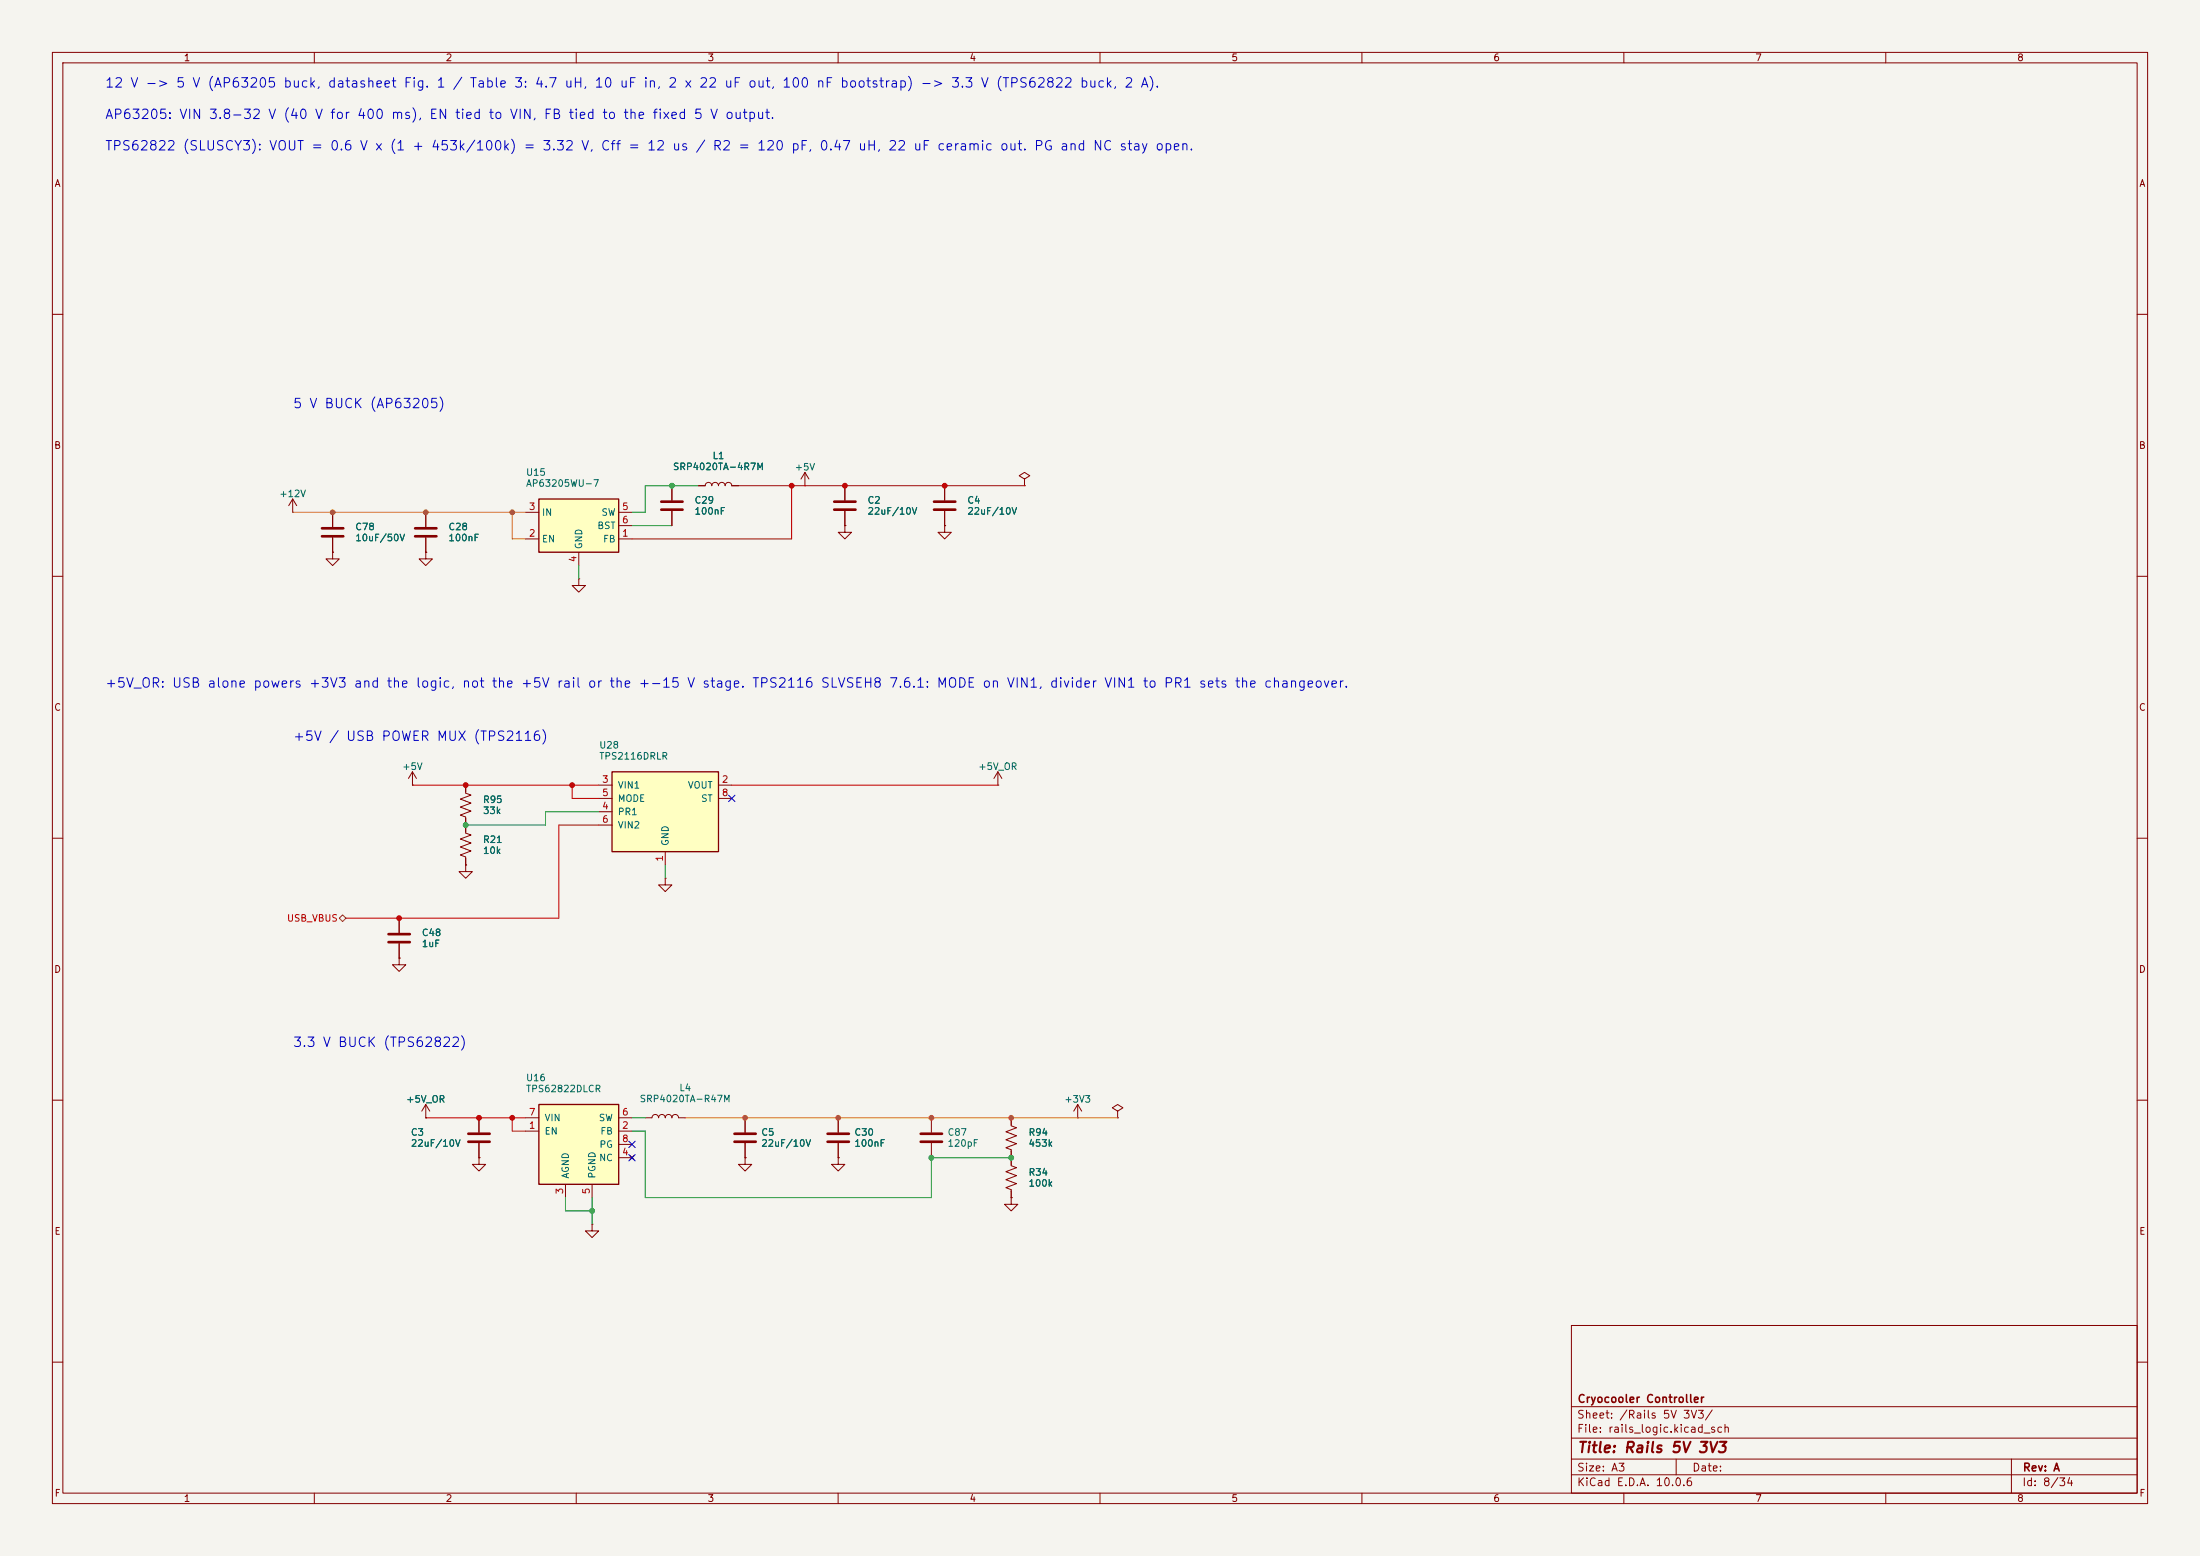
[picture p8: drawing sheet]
<svg xmlns="http://www.w3.org/2000/svg" width="420mm" height="297mm" viewBox="0 0 420 297" stroke-linecap="round" stroke-linejoin="round" font-family="sans-serif">
<path d="M0 0h420v297h-420z" fill="#f5f4ef" stroke="#f5f4ef" stroke-width=".19"/>
<g fill="none" stroke="#840000" stroke-width=".19">
<path d="M10 10h400v277h-400zM12 12h396v273h-396zM60 10v2M110 10v2M160 10v2M210 10v2M260 10v2M310 10v2M360 10v2M10 60h2M408 60h2M81.3 97.8v2.8"/>
<path d="M128.3 92.7v2.8M128.3 97.5v2.8M133.3 92.7h1.3a.64 .64 0 0 1 .7-.6 .64 .64 0 0 1 .6 .6 .64 .64 0 0 1 .6-.6 .64 .64 0 0 1 .7 .6 .64 .64 0 0 1 .6-.6 .64 .64 0 0 1 .6 .6 .64 .64 0 0 1 .7-.6 .64 .64 0 0 1 .6 .6h1.3M153.7 92.7h.1M153.7 90.2l-.8 1.2M153.7 90.2l.7 1.2M153.7 90.2v2.5M161.3 92.7v2.8M161.3 97.5v2.8M10 110h2M81.3 102.6v2.8M161.3 100.3v1.3h1.3l-1.3 1.3-1.3-1.3h1.3"/>
<path d="M161.3 100.3h.1M408 110h2M10 160h2M78.7 149.9h.1M78.7 147.3l-.7 1.3M78.7 147.3l.8 1.3M78.7 147.3v2.6M88.9 149.9v1.5l1 .4-2 .7 2 .8-2 .8 2 .7-2 .8 1 .4v3l1 .4-2 .7 2 .8-2 .8 2 .7-2 .8 1 .4v1.5M408 160h2M76.2 175.3v2.8M76.2 182.9v1.3h1.3l-1.3 1.2-1.3-1.2h1.3M76.2 182.9h.1"/>
<path d="M76.2 180.1v2.8M10 210h2M408 210h2M113 233.7v1.2h1.3l-1.3 1.3-1.2-1.3h1.2M113 233.7h.1M300 253h108v32h-108zM10 260h2M300 278.5h108M300 274.5h108M300 268.5h108M320 278.5v3M384 278.5v6.5"/>
<path d="M408 260h2M60 285v2M110 285v2M160 285v2M210 285v2M260 285v2M300 281.5h108M310 285v2M360 285v2"/>
</g>
<path d="M126.2 95.8h4.1M126.2 97.3h4.1M159.3 95.8h4M159.3 97.3h4M79.2 100.8h4.1M79.2 102.4h4.1M74.2 178.3h4M74.2 179.8h4" fill="none" stroke="#840000" stroke-width=".51"/>
<path d="M102.9 95.3h15.2v10.1h-15.2z" fill="#ffffc2"/>
<path d="M102.9 95.3h15.2v10.1h-15.2z" fill="none" stroke="#840000" stroke-width=".25"/>
<g fill="none" stroke="#840000" stroke-width=".19">
<path d="M55.9 97.8h.1M55.9 95.3l-.8 1.2M55.9 95.3l.7 1.2M55.9 95.3v2.5M63.5 97.8v2.8M100.3 97.8h2.6M118.1 97.8h2.5M195.6 91.4l1-.6-1-.6-1 .6 1 .6v1.3M195.6 92.7h.1M63.5 105.4v1.3h1.3l-1.3 1.3-1.3-1.3h1.3M63.5 105.4h.1M63.5 102.6v2.8"/>
<path d="M81.3 105.4v1.3h1.2l-1.2 1.3-1.3-1.3h1.3M81.3 105.4h.1M100.3 102.9h2.6M110.5 110.5v1.3h1.3l-1.3 1.2-1.3-1.2h1.3M110.5 110.5h.1M110.5 105.4v2.6M118.1 102.9h2.5M118.1 100.3h2.5M190.5 149.9h.1M190.5 147.3l-.8 1.3M190.5 147.3l.8 1.3M190.5 147.3v2.6"/>
<path d="M127 167.6v1.3h1.3l-1.3 1.3-1.3-1.3h1.3M127 167.6h.1M123.2 213.4h1.3a.64 .64 0 0 1 .6-.7 .64 .64 0 0 1 .6 .7 .64 .64 0 0 1 .7-.7 .64 .64 0 0 1 .6 .7 .64 .64 0 0 1 .6-.7 .64 .64 0 0 1 .7 .7 .64 .64 0 0 1 .6-.7 .64 .64 0 0 1 .6 .7h1.3M142.2 213.4v2.8M142.2 218.2v2.8M160 213.4v2.8M160 218.2v2.8M177.8 213.4v2.8M177.8 218.2v2.8M193 213.4v1.5l1.1 .4-2.1 .7 2.1 .8-2.1 .8 2.1 .7-2.1 .8 1 .4v3l1.1 .4-2.1 .7 2.1 .8-2.1 .8 2.1 .7-2.1 .8 1 .4v1.5M205.7 213.4h.1M205.7 210.8l-.7 1.3"/>
<path d="M205.7 210.8l.8 1.3M205.7 210.8v2.6M213.4 212.1l1-.6-1-.7-1.1 .7 1.1 .6v1.3M213.4 213.4h.1M142.2 221v1.2h1.3l-1.3 1.3-1.2-1.3h1.2M142.2 221h.1M160 221v1.2h1.3l-1.3 1.3-1.3-1.3h1.3M160 221h.1M193 228.6v1.3h1.3l-1.3 1.2-1.2-1.2h1.2M193 228.6h.1"/>
</g>
<path d="M61.5 100.8h4M61.5 102.4h4M140.2 216.4h4.1M140.2 217.9h4.1M158 216.4h4.1M158 217.9h4.1M175.8 216.4h4M175.8 217.9h4" fill="none" stroke="#840000" stroke-width=".51"/>
<path d="M102.9 210.8h15.2v15.3h-15.2z" fill="#ffffc2"/>
<path d="M102.9 210.8h15.2v15.3h-15.2z" fill="none" stroke="#840000" stroke-width=".25"/>
<path d="M100.3 215.9h2.6M100.3 213.4h2.6M118.1 215.9h2.5M118.1 213.4h2.5M118.1 218.4h2.5M107.9 226.1v2.5M113 226.1v2.5M118.1 221h2.5M120.3 220.6l.7 .8M121 220.6l-.7 .8" fill="none" stroke="#840000" stroke-width=".19"/>
<path d="M116.8 147.3h20.4v15.3h-20.4z" fill="#ffffc2"/>
<path d="M116.8 147.3h20.4v15.3h-20.4z" fill="none" stroke="#840000" stroke-width=".25"/>
<g fill="none" stroke="#840000" stroke-width=".19">
<path d="M63.5 97.8v2.8M81.3 97.8v2.8M128.3 92.7v2.8M128.3 97.5v2.8M133.3 92.7h1.3M139.7 92.7h1.3M161.3 92.7v2.8M161.3 97.5v2.8M180.3 92.7v2.8M180.3 97.5v2.8M63.5 105.4h.1M63.5 102.6v2.8"/>
<path d="M81.3 105.4h.1M81.3 102.6v2.8M161.3 100.3h.1M180.3 100.3v1.3h1.3l-1.3 1.3-1.2-1.3h1.2M180.3 100.3h.1M88.9 149.9v1.2M88.9 156.2v2.6M114.3 149.9h2.5M114.3 154.9h2.5M114.3 152.4h2.5M114.3 157.5h2.5M137.2 149.9h2.5"/>
<path d="M137.2 152.4h2.5M76.2 175.3v2.8M88.9 165.1v1.3h1.3l-1.3 1.2-1.3-1.2h1.3M88.9 165.1h.1M88.9 163.8v1.3M127 162.6v2.5M76.2 182.9h.1M76.2 180.1v2.8M81.3 213.4h.1M81.3 210.8l-.8 1.3M81.3 210.8l.7 1.3M81.3 210.8v2.6"/>
<path d="M91.4 213.4v2.8M91.4 218.2v2.8M142.2 213.4v2.8M142.2 218.2v2.8M160 213.4v2.8M160 218.2v2.8M193 213.4v1.2M193 219.7v2.5M91.4 221v1.2h1.3l-1.3 1.3-1.2-1.3h1.2M91.4 221h.1M142.2 221h.1M160 221h.1"/>
<path d="M193 228.6h.1M193 227.3v1.3"/>
</g>
<path d="M178.3 95.8h4.1M178.3 97.3h4.1M89.4 216.4h4.1M89.4 217.9h4.1" fill="none" stroke="#840000" stroke-width=".51"/>
<path d="M64.8 175.3l.6-.7 .6 .7-.6 .6z" fill="none" stroke="#725600" stroke-width=".19"/>
<path d="M141 92.7h54.6M151.1 92.7v10.2h-30.5M78.7 149.9h35.6M109.2 149.9v2.5h5.1M114.3 157.5h-7.6v17.8h-40.7M139.7 149.9h50.8M81.3 213.4h19M97.8 213.4v2.5h2.5" fill="none" stroke="#c80000" stroke-width=".19"/>
<path d="M55.9 97.8h44.4M97.8 97.8v5.1h2.5" fill="none" stroke="#af8c00" stroke-width=".19"/>
<path d="M133.3 92.7h-10.1v5.1h-2.6M110.5 108v2.5M120.6 100.3h7.7M114.3 154.9h-10.2v2.6h-15.2M127 165.1v2.5M120.6 215.9h2.6v12.7h54.6v-7.6h15.2M120.6 213.4h2.6M107.9 228.6v2.5h5.1M113 228.6v5.1" fill="none" stroke="#009600" stroke-width=".19"/>
<path d="M130.8 213.4h82.6" fill="none" stroke="#d76e00" stroke-width=".19"/>
<path d="M139.1 151.8l1.2 1.2M140.3 151.8l-1.2 1.2M120 217.8l1.3 1.2M121.3 217.8l-1.3 1.2M120 220.4l1.3 1.2M121.3 220.4l-1.3 1.2" fill="none" stroke="#000084" stroke-width=".19"/>
<g fill="#c80000" stroke="#c80000" stroke-width=".19">
<circle cx="180.3" cy="92.7" r=".46"/>
<circle cx="161.3" cy="92.7" r=".46"/>
<circle cx="151.1" cy="92.7" r=".46"/>
<circle cx="76.2" cy="175.3" r=".46"/>
<circle cx="88.9" cy="149.9" r=".46"/>
<circle cx="97.8" cy="213.4" r=".46"/>
<circle cx="91.4" cy="213.4" r=".46"/>
<circle cx="109.2" cy="149.9" r=".46"/>
</g>
<g fill="#009600" stroke="#009600" stroke-width=".19">
<circle cx="128.3" cy="92.7" r=".46"/>
<circle cx="88.9" cy="157.5" r=".46"/>
<circle cx="113" cy="231.1" r=".46"/>
<circle cx="177.8" cy="221" r=".46"/>
<circle cx="193" cy="221" r=".46"/>
</g>
<g fill="#d76e00" stroke="#d76e00" stroke-width=".19">
<circle cx="160" cy="213.4" r=".46"/>
<circle cx="177.8" cy="213.4" r=".46"/>
<circle cx="142.2" cy="213.4" r=".46"/>
<circle cx="193" cy="213.4" r=".46"/>
</g>
<g fill="#af8c00" stroke="#af8c00" stroke-width=".19">
<circle cx="97.8" cy="97.8" r=".46"/>
<circle cx="63.5" cy="97.8" r=".46"/>
<circle cx="81.3" cy="97.8" r=".46"/>
</g>
<text font-size="2" fill="#840000" x="301" y="277.8">Title: Rails 5V 3V3</text>
<g font-size="1.8" fill="#0000c2">
<text x="19.9" y="17.2">12 V -&gt; 5 V (AP63205 buck, datasheet Fig. 1 / Table 3: 4.7 uH, 10 uF in, 2 x 22 uF out, 100 nF bootstrap) -&gt; 3.3 V (TPS62822 buck, 2 A).</text>
<text x="19.9" y="23.2">AP63205: VIN 3.8-32 V (40 V for 400 ms), EN tied to VIN, FB tied to the fixed 5 V output.</text>
<text x="19.9" y="29.2">TPS62822 (SLUSCY3): VOUT = 0.6 V x (1 + 453k/100k) = 3.32 V, Cff = 12 us / R2 = 120 pF, 0.47 uH, 22 uF ceramic out. PG and NC stay open.</text>
<text x="55.8" y="78.4">5 V BUCK (AP63205)</text>
<text x="19.9" y="131.7">+5V_OR: USB alone powers +3V3 and the logic, not the +5V rail or the +-15 V stage. TPS2116 SLVSEH8 7.6.1: MODE on VIN1, divider VIN1 to PR1 sets the changeover.</text>
<text x="55.8" y="141.9">+5V / USB POWER MUX (TPS2116)</text>
<text x="55.8" y="200.3">3.3 V BUCK (TPS62822)</text>
</g>
<g font-size="1.5" fill="#840000">
<text x="301" y="268.1">Cryocooler Controller</text>
<text x="300.9" y="273.8">File: rails_logic.kicad_sch</text>
<text x="300.9" y="271.1">Sheet: /Rails 5V 3V3/</text>
<text x="300.9" y="281.2">Size: A3</text>
<text x="322.9" y="281.2">Date:</text>
<text x="386" y="281.2">Rev: A</text>
<text x="300.9" y="284">KiCad E.D.A. 10.0.6</text>
<text x="385.9" y="284">Id: 8/34</text>
</g>
<g font-size="1.3" fill="#840000">
<text x="35" y="12">1</text>
<text x="85" y="12">2</text>
<text x="135" y="12">3</text>
<text x="185" y="12">4</text>
<text x="235" y="12">5</text>
<text x="285" y="12">6</text>
<text x="335" y="12">7</text>
<text x="385" y="12">8</text>
<text x="10.3" y="36">A</text>
<text x="408.3" y="36">A</text>
<text x="10.2" y="86">B</text>
<text x="408.2" y="86">B</text>
<text x="10.2" y="136">C</text>
<text x="408.2" y="136">C</text>
<text x="10.2" y="186">D</text>
<text x="408.2" y="186">D</text>
<text x="10.3" y="236">E</text>
<text x="408.3" y="236">E</text>
<text x="10.3" y="286">F</text>
<text x="35" y="287">1</text>
<text x="85" y="287">2</text>
<text x="135" y="287">3</text>
<text x="185" y="287">4</text>
<text x="235" y="287">5</text>
<text x="285" y="287">6</text>
<text x="335" y="287">7</text>
<text x="385" y="287">8</text>
<text x="408.3" y="286">F</text>
</g>
<g font-size="1.3" fill="#006464">
<text x="135.9" y="87.9">L1</text>
<text x="53.2" y="95.2">+12V</text>
<text x="100.3" y="91.1">U15</text>
<text x="100.3" y="93.2">AP63205WU-7</text>
<text x="128.4" y="90">SRP4020TA-4R7M</text>
<text x="151.6" y="90.1">+5V</text>
<text x="67.7" y="101.5">C78</text>
<text x="85.5" y="101.5">C28</text>
<text x="103.4" y="98.8">IN</text>
<text x="113.9" y="101.3">BST</text>
<text x="114.7" y="98.8">SW</text>
<text x="132.5" y="96.4">C29</text>
<text x="132.5" y="98.5">100nF</text>
<text x="165.5" y="96.4">C2</text>
<text x="165.5" y="98.5">22uF/10V</text>
<text x="184.6" y="96.4">C4</text>
<text x="184.6" y="98.5">22uF/10V</text>
<text x="67.7" y="103.6">10uF/50V</text>
<text x="85.5" y="103.6">100nF</text>
<text x="103.4" y="103.8">EN</text>
<text x="111.5" y="104.9" transform="rotate(-90 111.5 104.9)">GND</text>
<text x="115" y="103.8">FB</text>
<text x="114.3" y="143.2">U28</text>
<text x="76.7" y="147.3">+5V</text>
<text x="114.3" y="145.3">TPS2116DRLR</text>
<text x="186.7" y="147.3">+5V_OR</text>
<text x="92.1" y="153.6">R95</text>
<text x="92.1" y="155.7">33k</text>
<text x="117.8" y="150.8">VIN1</text>
<text x="117.8" y="155.9">PR1</text>
<text x="117.8" y="153.4">MODE</text>
<text x="131.2" y="150.8">VOUT</text>
<text x="133.7" y="153.4">ST</text>
<text x="92.1" y="161.2">R21</text>
<text x="117.8" y="158.4">VIN2</text>
<text x="128" y="161.6" transform="rotate(-90 128 161.6)">GND</text>
<text x="92.1" y="163.3">10k</text>
<text x="80.4" y="179">C48</text>
<text x="80.4" y="181.1">1uF</text>
<text x="100.3" y="206.7">U16</text>
<text x="100.3" y="208.8">TPS62822DLCR</text>
<text x="129.6" y="208.6">L4</text>
<text x="77.4" y="210.8">+5V_OR</text>
<text x="103.9" y="214.3">VIN</text>
<text x="114.2" y="214.3">SW</text>
<text x="122" y="210.7">SRP4020TA-R47M</text>
<text x="203.1" y="210.8">+3V3</text>
<text x="78.3" y="217.1">C3</text>
<text x="78.3" y="219.2">22uF/10V</text>
<text x="103.9" y="216.9">EN</text>
<text x="114.3" y="221.9">NC</text>
<text x="114.3" y="219.4">PG</text>
<text x="114.5" y="216.9">FB</text>
<text x="145.2" y="217.1">C5</text>
<text x="145.2" y="219.2">22uF/10V</text>
<text x="163" y="217.1">C30</text>
<text x="163" y="219.2">100nF</text>
<text x="180.8" y="217.1">C87</text>
<text x="180.8" y="219.2">120pF</text>
<text x="196.2" y="217.1">R94</text>
<text x="196.2" y="219.2">453k</text>
<text x="108.9" y="225.1" transform="rotate(-90 108.9 225.1)">AGND</text>
<text x="114" y="225.1" transform="rotate(-90 114 225.1)">PGND</text>
<text x="196.2" y="224.7">R34</text>
<text x="196.2" y="226.8">100k</text>
</g>
<g font-size="1.3" fill="#a90000">
<text x="100.9" y="97.7">3</text>
<text x="118.6" y="97.7">5</text>
<text x="118.6" y="100.2">6</text>
<text x="100.9" y="102.7">2</text>
<text x="110.4" y="107.4" transform="rotate(-90 110.4 107.4)">4</text>
<text x="118.6" y="102.7">1</text>
<text x="114.8" y="149.7">3</text>
<text x="137.7" y="149.7">2</text>
<text x="114.8" y="154.8">4</text>
<text x="114.8" y="152.3">5</text>
<text x="137.7" y="152.3">8</text>
<text x="114.8" y="157.3">6</text>
<text x="126.9" y="164.6" transform="rotate(-90 126.9 164.6)">1</text>
<text x="100.9" y="215.8">1</text>
<text x="100.9" y="213.2">7</text>
<text x="118.6" y="215.8">2</text>
<text x="118.6" y="213.2">6</text>
<text x="118.6" y="220.8">4</text>
<text x="118.6" y="218.3">8</text>
<text x="107.8" y="228.1" transform="rotate(-90 107.8 228.1)">3</text>
<text x="112.9" y="228.1" transform="rotate(-90 112.9 228.1)">5</text>
</g>
<text font-size="1.3" fill="#c80000" x="54.7" y="176.2">USB_VBUS</text>
</svg>
